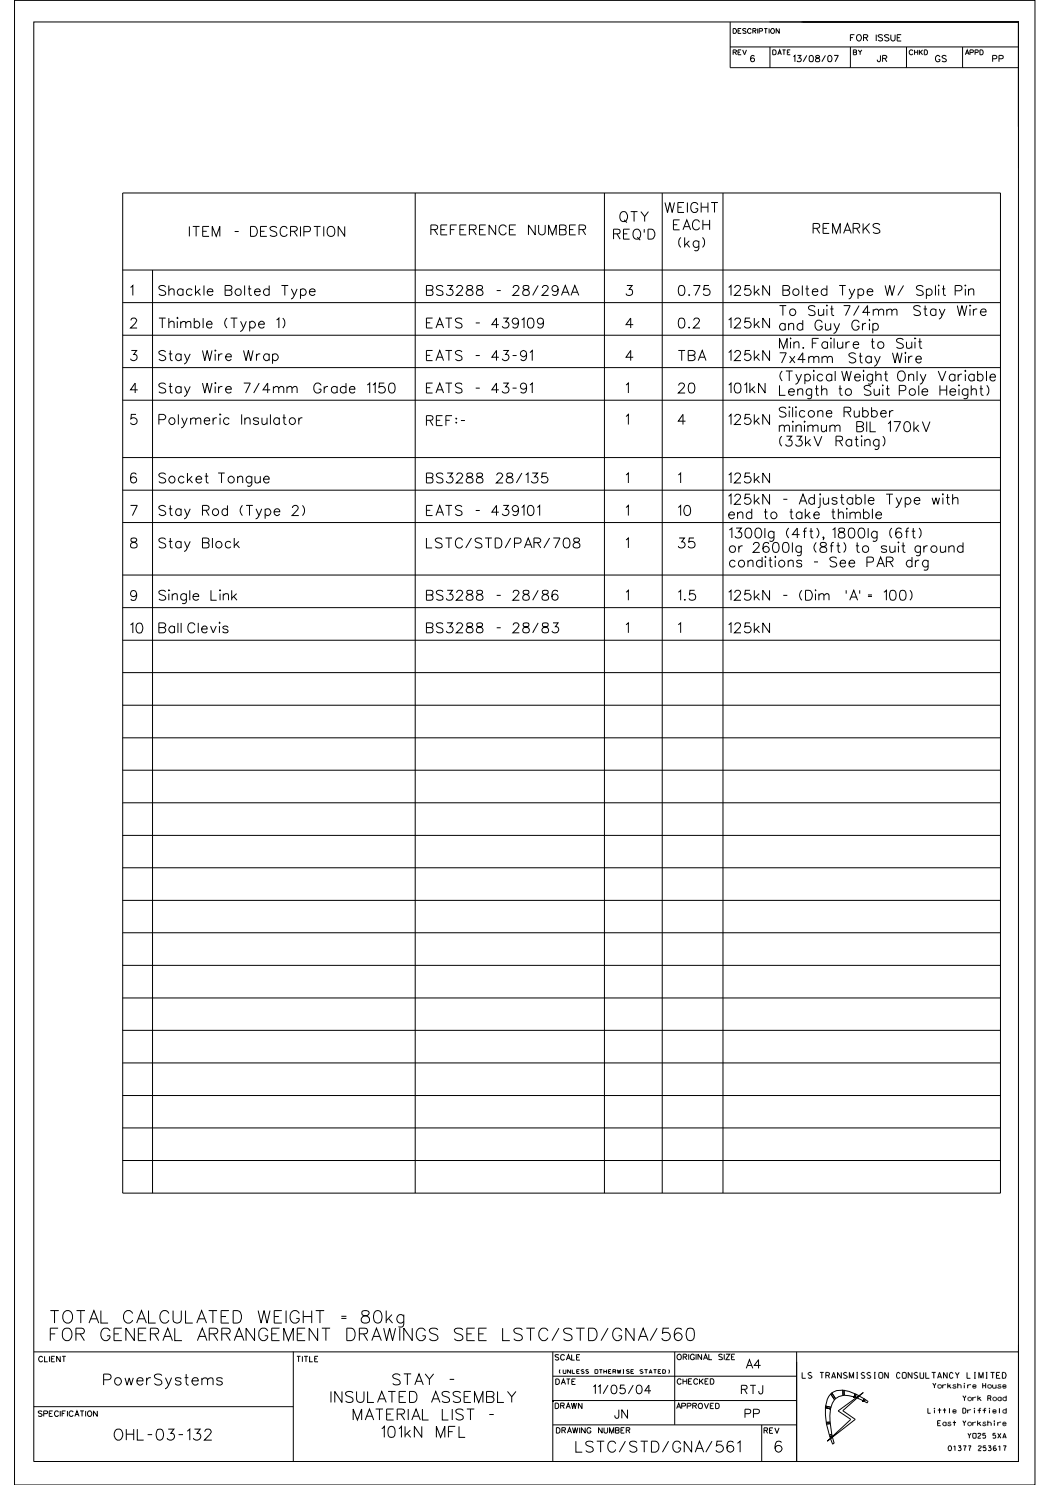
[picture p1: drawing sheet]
<svg xmlns="http://www.w3.org/2000/svg" width="210mm" height="297mm" viewBox="0 0 210 297" stroke-linecap="round" stroke-linejoin="round" font-family="sans-serif">
<g fill="none" stroke="#000" stroke-width=".2">
<path d="M2.9 .1h204.1v296.9h-204.1zM6.8 4.4h196.9v287.9h-196.9zM146 9.4h57.7M146 4.4v9.1h57.7M150.9 11.3l-.1-.1a.37 .37 0 0 0-.6 .1 .6 .6 0 0 0-.2 .6 .6 .6 0 0 0 .5 .5 .4 .4 0 0 0 .4-.5 .4 .4 0 0 0-.4-.4 .4 .4 0 0 0-.4 .4M153.9 4.4h49.8v29.2M154 9.4v4.1M160.3 4.4h43.4v21v-21h-43.1M170.1 9.4v4.1M181.3 9.4v4.1M192.5 9.4v4.1M24.5 38.6h175.6v200h-175.6z"/>
<path d="M83 38.6v200M120.9 38.6v200M132.4 38.6v200M144.6 38.6v200M24.5 54h175.6M30.5 54v184.6M187.7 57v.2zM192.9 57.1h.3zM24.5 73.5h175.6M24.5 67h175.6M24.5 60.5h175.6M35.5 63.5l.1 .1-.1 .1z"/>
<path d="M43 76.5l.2 .1-.2 .1zM43 70l.2 .1-.2 .1zM158.1 67.6v.2zM162.8 74.1v.2zM165.3 61.1h.2zM166.2 67.6v.2zM172.7 74.1v.2zM181 70.6h.2l-.1 .1zM183 67.6l.1 .1-.1 .1zM192.9 74.2l.2-.1 .1 .1zM193.9 61.1h.2zM24.5 98h175.6"/>
<path d="M24.5 80h175.6M24.5 91.5h175.6M44 82.8l.1 .1-.1 .1zM157.8 81.4h.2l-.2 .1zM158.4 84.3h.2v.1zM159.1 81.4h.2zM160.8 84.3h.2l-.1 .1zM164 98.8v.2zM172.2 87.2h.2zM188.5 98.8h.2l-.1 .2zM24.5 115h175.6M24.5 104.5h175.6"/>
<path d="M33.8 118l.1 .1h-.1zM43.9 118.1h.2zM163.1 118v.1zM24.5 128h175.6M24.5 134.5h175.6M24.5 121.5h175.6M43.9 124.4l.1 .2-.1 .1zM24.5 141h175.6M24.5 147.6h175.6M24.5 154h175.6M24.5 160.6h175.6M24.5 167.1h175.6"/>
<path d="M24.5 173.6h175.6M24.5 180.1h175.6M24.5 186.6h175.6M24.5 193.1h175.6M24.5 199.6h175.6M24.5 206.1h175.6M24.5 212.6h175.6M24.5 219.1h175.6M24.5 225.6h175.6M24.5 232.1h175.6M6.8 270.4h196.9M58.7 270.3v22"/>
<path d="M110.6 275.2h48.7M110.6 270.4v21.9M134.9 270.4v14.6M159.3 270.4v21.9M166.1 278.8l-.6 1.1-.4 1.3M166.1 278.8l.8 1.1M166.1 278.8h.1M166.4 278.6l-.3 .2M166.4 278.6h.1M166.4 278.6l.7 1.1M166.9 279.9l-.7 1.6M166.9 279.9h.1"/>
<path d="M167.1 279.7h.1M167.1 279.7l-.2 .2M168.6 278l-1.3 .1-.9 .5M168.6 278v1.1M168.6 278h.1M168.6 278l.2 .1M168.6 279.1l-.8 .2-.7 .4M168.6 279.1h.1M168.8 278.1l1 .2 1.2 .5M168.8 278.1h.1M168.8 278.1l.1 1M168.9 279.1l1.9 .3"/>
<path d="M168.9 279.1h.1M168.9 279.1h-.3M170.8 279.4h.1M170.8 279.4l.3 .1M171 278.8h.1M171 278.8l-.2 .6M171 278.8h.2M171.2 278.8l-.1 .7M171.2 278.8h.1M171.2 278.8l.6 .3-.6 .4h-.1M172.8 279.7h.1M172.8 279.7l-.9-.5-.5 .4 1.3 .6"/>
<path d="M172.8 279.7l-.1 .5M172.8 279.7l.2 .2M173 279.9h.1M173 279.9l-.1 .4M173 279.9l.6 .4M203.7 268.9v23.4h-92.7M6.8 281.3h51.9M110.6 280.1h48.7M110.6 285h48.7M152.3 285v7.3M165.1 281.5l.2 3M165.1 281.5l1 .3"/>
<path d="M165.1 281.5h.1M165.1 281.2v.3M165.1 281.2h.1M165.1 281.2l1.1 .3M165.3 284.5h.1M165.3 284.5v.3M165.3 284.8h.1M165.3 284.8l.6 2.3M165.9 287.1h.1M165.9 287.1l.1 .2M166 287.3h.1M166 284.4h.1"/>
<path d="M166 284.4l-.7 .1M166 284.4l.1 .3M166.1 284.7h.1M166.1 284.7l-.8 .1M166.1 284.7l.3 2.1M166.1 281.8l-.1 2.6M166.1 281.8h.1M166.2 281.5h.1M166.2 281.5l-.1 .3M166.4 286.8h.1M166.4 286.8l-.5 .3M166.4 286.8v.3"/>
<path d="M166.4 287.1h.1M166.4 287.1l-.4 .2M166.4 287.1l-.3 .5-.1-.3M166.5 288.8h.1M166.8 288.6l-.3-1.2-.4 .3 .4 1.1M166.8 288.6l-.3 .2M166.8 288.6h.1M167.6 282.2l5.1-3.7-4.1 3.6 2.5 1.8-5.6 4.3 4.7-4.3zM172.7 280.2h.1M172.7 280.2l.2 .1M172.9 280.3h.1M172.9 280.3l.5 .3"/>
<path d="M173.4 280.6h.1M173.6 280.3h.1M173.6 280.3l-.2 .3"/>
</g>
<g fill="#000">
<path d="M170.7 279.2h.3v.3h-.3z" fill-rule="evenodd"/>
<path d="M110.4 280h.3v.3h-.3z" fill-rule="evenodd"/>
<path d="M172.5 280h.3v.3h-.3z" fill-rule="evenodd"/>
</g>
<g font-size="2.5">
<text x="10.1" y="264.6">TOTAL CALCULATED WEIGHT = 80kg</text>
<text x="10.1" y="268.1">FOR GENERAL ARRANGEMENT DRAWINGS SEE LSTC/STD/GNA/560</text>
</g>
<g font-size="2.2">
<text x="20.7" y="277">PowerSystems</text>
<text x="66.2" y="280.5">INSULATED ASSEMBLY</text>
<text x="78.6" y="277">STAY -</text>
<text x="70.7" y="284">MATERIAL LIST -</text>
<text x="76.4" y="287.5">101kN MFL</text>
<text x="22.9" y="288">OHL-03-132</text>
<text x="115.2" y="290.4">LSTC/STD/GNA/561</text>
<text x="155" y="290.4">6</text>
</g>
<g font-size="2">
<text x="37.9" y="47.3">ITEM - DESCRIPTION</text>
<text x="86.2" y="47">REFERENCE NUMBER</text>
<text x="122.7" y="47.8">REQ’D</text>
<text x="124" y="44.3">QTY</text>
<text x="133" y="42.5">WEIGHT</text>
<text x="134.7" y="46">EACH</text>
<text x="162.6" y="46.7">REMARKS</text>
<text x="135.7" y="49.5">(kg)</text>
<text x="26.1" y="59.1">1</text>
<text x="31.8" y="59.1">Shackle Bolted Type</text>
<text x="85.3" y="59.1">BS3288 - 28/29AA</text>
<text x="125.2" y="59.1">3</text>
<text x="135.7" y="59.1">0.75</text>
<text x="145.8" y="59.1">125kN Bolted Type W/ Split Pin</text>
<text x="26.1" y="65.6">2</text>
<text x="31.8" y="65.6">Thimble (Type 1)</text>
<text x="85.3" y="65.6">EATS - 439109</text>
<text x="125.2" y="65.6">4</text>
<text x="135.7" y="65.6">0.2</text>
<text x="145.8" y="65.6">125kN</text>
<text x="155.9" y="63.1">To Suit 7/4mm Stay Wire</text>
<text x="155.9" y="66">and Guy Grip</text>
<text x="155.9" y="69.7">Min. Failure to Suit</text>
<text x="26.1" y="72.1">3</text>
<text x="31.8" y="72.1">Stay Wire Wrap</text>
<text x="85.3" y="72.1">EATS - 43-91</text>
<text x="125.2" y="72.1">4</text>
<text x="135.7" y="72.1">TBA</text>
<text x="145.8" y="72.1">125kN</text>
<text x="155.9" y="76.2">(Typical Weight Only Variable</text>
<text x="155.9" y="72.6">7x4mm Stay Wire</text>
<text x="26.1" y="78.6">4</text>
<text x="31.8" y="78.6">Stay Wire 7/4mm Grade 1150</text>
<text x="85.3" y="78.6">EATS - 43-91</text>
<text x="125.2" y="78.6">1</text>
<text x="135.7" y="78.6">20</text>
<text x="145.8" y="78.6">101kN</text>
<text x="155.9" y="83.4">Silicone Rubber</text>
<text x="155.9" y="79.1">Length to Suit Pole Height)</text>
<text x="26.1" y="84.9">5</text>
<text x="31.8" y="84.9">Polymeric Insulator</text>
<text x="85.3" y="85.1">REF:-</text>
<text x="125.2" y="84.9">1</text>
<text x="135.7" y="84.9">4</text>
<text x="145.8" y="84.9">125kN</text>
<text x="155.9" y="86.3">minimum BIL 170kV</text>
<text x="155.9" y="89.2">(33kV Rating)</text>
<text x="26.1" y="96.6">6</text>
<text x="31.8" y="96.6">Socket Tongue</text>
<text x="85.3" y="96.6">BS3288 28/135</text>
<text x="125.2" y="96.6">1</text>
<text x="135.7" y="96.6">1</text>
<text x="145.8" y="96.6">125kN</text>
<text x="145.8" y="100.9">125kN - Adjustable Type with</text>
<text x="26.1" y="103.1">7</text>
<text x="31.8" y="103.1">Stay Rod (Type 2)</text>
<text x="85.3" y="103.1">EATS - 439101</text>
<text x="125.2" y="103.1">1</text>
<text x="135.7" y="103.1">10</text>
<text x="145.8" y="103.8">end to take thimble</text>
<text x="145.9" y="107.6">1300lg (4ft), 1800lg (6ft)</text>
<text x="26.1" y="109.6">8</text>
<text x="31.8" y="109.6">Stay Block</text>
<text x="85.3" y="109.6">LSTC/STD/PAR/708</text>
<text x="125.2" y="109.6">1</text>
<text x="135.7" y="109.6">35</text>
<text x="145.9" y="110.5">or 2600lg (8ft) to suit ground</text>
<text x="145.9" y="113.4">conditions - See PAR drg</text>
<text x="26.1" y="120.1">9</text>
<text x="31.8" y="120.1">Single Link</text>
<text x="85.3" y="120.1">BS3288 - 28/86</text>
<text x="125.2" y="120.1">1</text>
<text x="135.7" y="120.1">1.5</text>
<text x="145.8" y="120.1">125kN - (Dim ’A’ = 100)</text>
<text x="26.1" y="126.6">10</text>
<text x="31.8" y="126.6">Ball Clevis</text>
<text x="85.3" y="126.6">BS3288 - 28/83</text>
<text x="125.2" y="126.6">1</text>
<text x="135.7" y="126.6">1</text>
<text x="145.8" y="126.6">125kN</text>
</g>
<g font-size="1.7">
<text x="149.3" y="273.7">A4</text>
<text x="118.7" y="278.7">11/05/04</text>
<text x="148.3" y="278.8">RTJ</text>
<text x="123" y="283.6">JN</text>
<text x="149" y="283.6">PP</text>
</g>
<g font-size="1.3">
<text x="170.1" y="8.2">FOR ISSUE</text>
<text x="158.7" y="12.4">13/08/07</text>
<text x="175.5" y="12.4">JR</text>
<text x="187.1" y="12.4">GS</text>
<text x="198.6" y="12.4">PP</text>
</g>
<text font-size="1.2" x="160.5" y="275.7">LS TRANSMISSION CONSULTANCY LIMITED</text>
<g font-size="1.1">
<text x="7.8" y="272.4">CLIENT</text>
<text x="59.4" y="272.4">TITLE</text>
<text x="111" y="272">SCALE</text>
<text x="135.4" y="272">ORIGINAL SIZE</text>
<text x="111" y="281.7">DRAWN</text>
<text x="111.2" y="276.9">DATE</text>
<text x="135.3" y="281.7">APPROVED</text>
<text x="135.5" y="276.8">CHECKED</text>
<text x="7.7" y="283.3">SPECIFICATION</text>
<text x="111.3" y="286.6">DRAWING NUMBER</text>
<text x="152.8" y="286.7">REV</text>
</g>
<g font-size="1">
<text x="146.6" y="11">REV</text>
<text x="146.6" y="6.7">DESCRIPTION</text>
<text x="154.6" y="11">DATE</text>
<text x="170.7" y="11">BY</text>
<text x="181.9" y="11">CHKD</text>
<text x="193.1" y="11">APPD</text>
<text x="186.6" y="277.7">Yorkshire House</text>
<text x="192.6" y="280.2">York Road</text>
<text x="185.6" y="282.7">Little Driffield</text>
<text x="187.6" y="285.2">East Yorkshire</text>
<text x="193.6" y="287.7">YO25 5XA</text>
<text x="189.7" y="290.1">01377 253617</text>
</g>
<text font-size=".8" x="111.7" y="274.7">(UNLESS OTHERWISE STATED)</text>
</svg>
